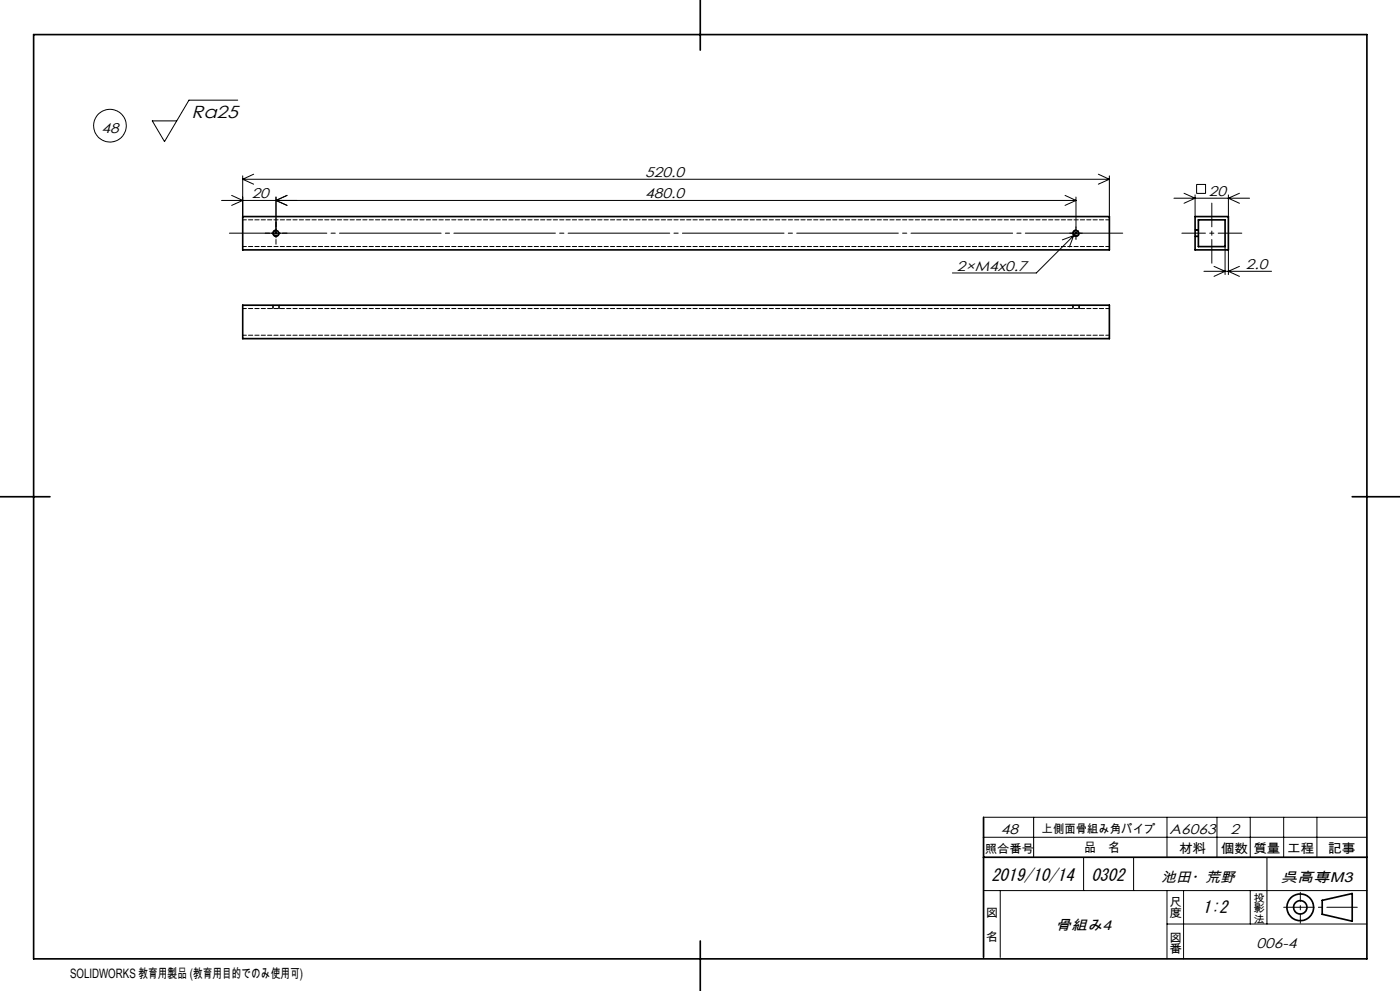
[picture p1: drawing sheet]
<svg xmlns="http://www.w3.org/2000/svg" width="420mm" height="297mm" viewBox="0 0 420 297" stroke-linecap="round" stroke-linejoin="round" font-family="sans-serif">
<g fill="none" stroke="#000" stroke-width=".3">
<path d="M71.3 30h-14.6l-7.3 12.4-3.7-6.2h7.3M69.5 58.6l3.3 1.5-3.3 1.5M72.8 52.7v12.2M72.8 53.7h260M72.8 53.7l3.3 1.5M76.1 52.2l-3.3 1.5M82.8 59.1v12.2M86.1 58.6l-3.3 1.5 3.3 1.5M319.5 58.6l3.3 1.5M322.8 59.1v9.3M329.5 52.2l3.3 1.5M332.8 52.7v12.2"/>
<path d="M332.8 53.7l-3.3 1.5M352.2 59.4h22.7M355.2 57.9l3.3 1.5-3.3 1.5M358.5 58.4v6.5M359 55.3h2.7v2.7h-2.7zM368.5 58.4v6.5M371.8 57.9l-3.3 1.5 3.3 1.5M79.5 69.9h1.4M81.4 69.9h2.8M82.8 71.8v1.4M83 68.9a1 1 0 0 0-1.2 .8 1 1 0 0 0 .8 1.2 1 1 0 0 0 1.2-.7M84.7 69.9h1.4"/>
<path d="M320.9 69.9h.4M321.4 69.9h2.8M322.1 70.6l-11.2 11.2h-25.2M322.1 70.6l-3.4 1.3M322.1 70.6l-1.3 3.4M322.8 68.5v2.8M322.8 71.4v.4M322.8 60.1h-256.3M322.8 60.1l-3.3 1.5M323.1 68.9a1 1 0 0 0-1.3 .7 1 1 0 0 0 .7 1.3 1 1 0 0 0 1.3-.7M323.5 69.2l-1.4 1.4M324.3 69.9h.4"/>
<path d="M358.5 70.9h1M358.5 68.9h1M364.2 79.8l3.3 1.5-3.3 1.5M367.5 73.9v8.4M368.5 74.9v7.4M371.8 79.8l-3.3 1.5 3.3 1.5M81.8 91.5v1M83.8 91.5v1M321.8 91.5v1M323.8 91.5v1M361.2 81.3h20.3M295.1 250.9h115"/>
<path d="M295.1 244.9h115M310.1 244.9v12M325.1 256.9v10M340.1 256.9v10M350.1 244.9v12M365.1 244.9v12M375.1 244.9v12M380.1 256.9v20M385.1 244.9v12M395.1 244.9v12M295.1 266.9h115M300.1 266.9v20"/>
<path d="M350.1 276.9h60M350.1 266.9v20.4M355.1 266.9v20.5M375.1 266.9v10"/>
<circle cx="33" cy="37.7" r="4.9"/>
</g>
<g fill="none" stroke="#000" stroke-width=".5">
<path d="M10.1 10.4h400v277h-400zM210.1 0v15M72.8 64.9h260v10h-260zM358.5 64.9h10v10h-10zM359.5 65.9h8v8h-8zM72.8 91.5h260v10h-260zM0 148.9h15M405.7 148.9h14.3M295.1 244.9v42M295.1 256.9h115M396.7 269.8l9-2v8.3l-9-2.1zM210.1 282v15"/>
<circle cx="82.8" cy="69.9" r=".83"/>
<circle cx="322.8" cy="69.9" r=".82"/>
<circle cx="390.1" cy="271.9" r="4"/>
<circle cx="390.1" cy="271.9" r="2"/>
</g>
<path d="M354.5 69.9h18M363.5 60.9v18" fill="none" stroke="#000" stroke-width=".3" stroke-dasharray="30.5 1.3 1.3 1.3" stroke-dashoffset="23.4"/>
<path d="M336.8 69.9h-268" fill="none" stroke="#000" stroke-width=".3" stroke-dasharray="30.5 1.3 1.3 1.3" stroke-dashoffset="1.3"/>
<path d="M390.1 276.7v-9.3" fill="none" stroke="#000" stroke-width=".3" stroke-dasharray="30.5 1.3 1.3 1.3" stroke-dashoffset="27.8"/>
<path d="M385.1 271.9h22.1" fill="none" stroke="#000" stroke-width=".3" stroke-dasharray="30.5 1.3 1.3 1.3" stroke-dashoffset="21.3"/>
<path d="M358.5 70.7h1M359.5 69.1h-1M82 91.5v1M83.6 92.5v-1M322 91.5v1M323.6 92.5v-1" fill="none" stroke="#000" stroke-width=".3" stroke-dasharray="1.3 .6" stroke-dashoffset=".5"/>
<path d="M72.8 73.9h260M72.8 65.9h260M72.8 92.5h260M72.8 100.5h260" fill="none" stroke="#000" stroke-width=".3" stroke-dasharray="1.3 .6" stroke-dashoffset=".2"/>
<text font-size="5.2" x="57.5" y="35.5">Ra25</text>
<g font-size="5.1">
<text x="297.4" y="263.9">2019/10/14</text>
<text x="327.4" y="263.9">0302</text>
<text x="360.8" y="273.5">1:2</text>
</g>
<g font-size="4.2">
<text x="30.4" y="39.7">48</text>
<text x="193.6" y="53.1">520.0</text>
<text x="75.5" y="59.5">20</text>
<text x="193.6" y="59.5">480.0</text>
<text x="362.6" y="58.8">20</text>
<text x="287" y="81.2">2×M4x0.7</text>
<text x="373.7" y="80.7">2.0</text>
<text x="300.3" y="249.9">48</text>
<text x="350.9" y="249.9">A6063</text>
<text x="369.1" y="249.9">2</text>
<text x="348.4" y="264.4">池田・荒野</text>
<text x="384.2" y="264.4">呉高専M3</text>
<text x="316.7" y="278.6">骨組み4</text>
<text x="377" y="284.1">006-4</text>
</g>
<g font-size="3.9">
<text x="325.2" y="255.5">品　名</text>
<text x="353.7" y="255.6">材料</text>
<text x="366.2" y="255.6">個数</text>
<text x="376" y="255.6">質量</text>
<text x="386.1" y="255.6">工程</text>
<text x="398.4" y="255.6">記事</text>
<text x="21" y="293">SOLIDWORKS 教育用製品 (教育用目的でのみ使用可)</text>
</g>
<g font-size="3.5">
<text x="312.5" y="249.7">上側面骨組み角パイプ</text>
<text x="295.4" y="255.6">照合番号</text>
<text x="295.8" y="274.9">図</text>
<text x="350.8" y="271.4">尺</text>
<text x="350.8" y="274.9">度</text>
<text x="295.8" y="282">名</text>
<text x="350.8" y="282.2">図</text>
<text x="350.8" y="285.8">番</text>
</g>
<g font-size="3.2">
<text x="376" y="270.2">投</text>
<text x="376" y="273.4">影</text>
<text x="376" y="276.5">法</text>
</g>
</svg>
